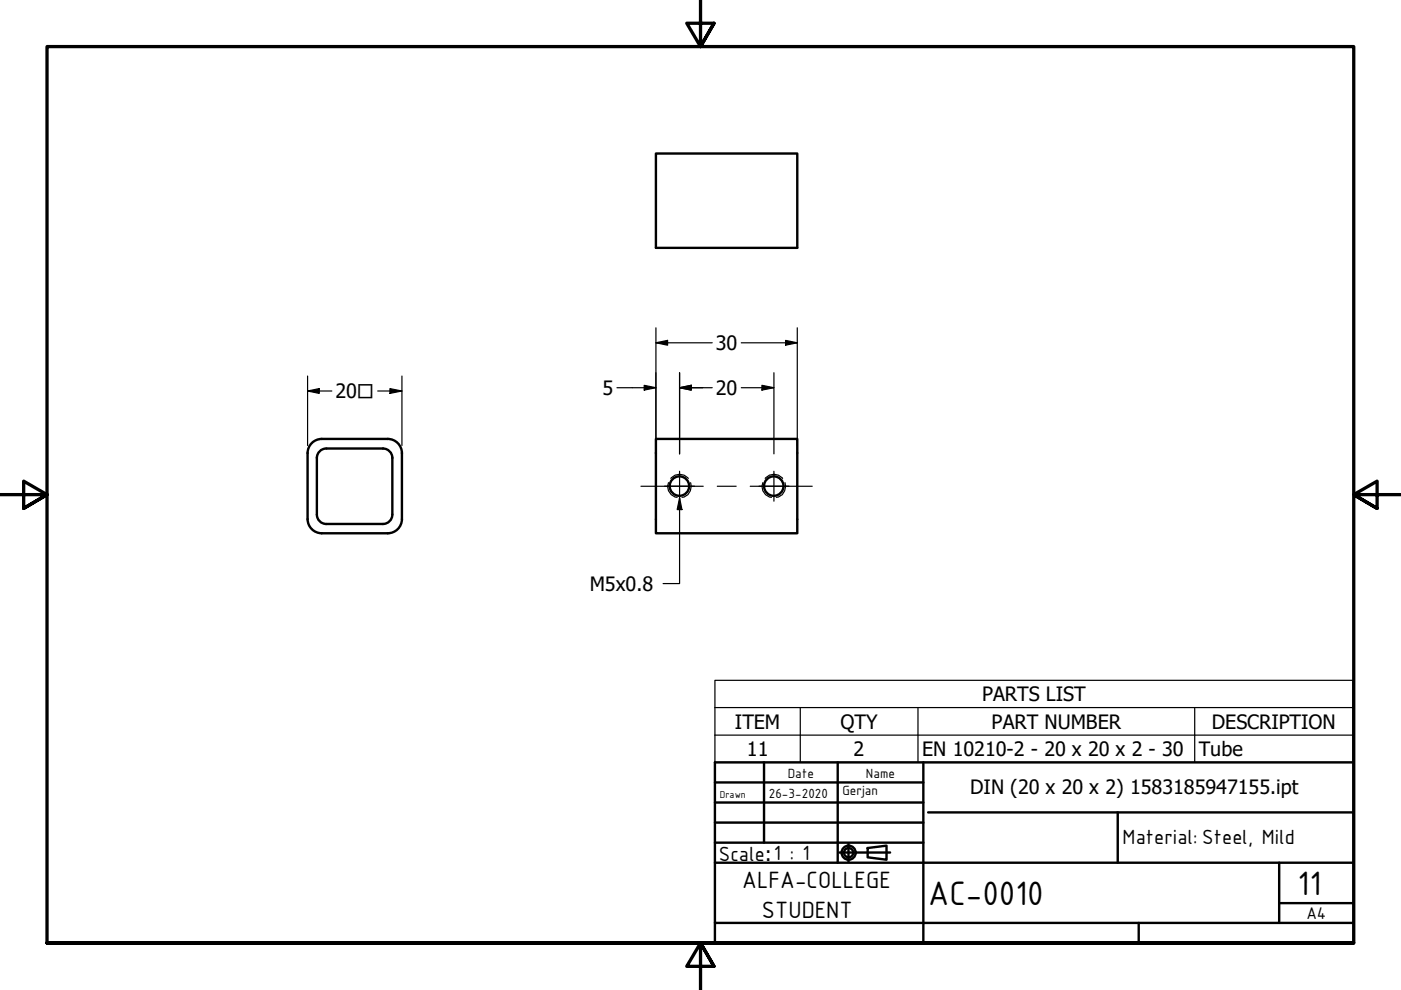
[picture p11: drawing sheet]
<svg xmlns="http://www.w3.org/2000/svg" width="297mm" height="210mm" viewBox="0 0 297 210" stroke-linecap="round" stroke-linejoin="round" font-family="sans-serif">
<!-- layer: Hidden Narrow (ANSI) -->
<path d="M141.7 102.3a2.27 2.27 0 0 0 1.9 3.1M142.2 101.4a2.35 2.35 0 0 1 3.7 0M146.4 102.3a2.37 2.37 0 0 1-1.8 3.1M161.7 102.3a2.27 2.27 0 0 0 1.9 3.1M162.2 101.4a2.35 2.35 0 0 1 3.7 0M166.4 102.3a2.37 2.37 0 0 1-1.8 3.1" fill="none" stroke="#000" stroke-width=".25"/>
<!-- layer: Visible (ANSI) -->
<g fill="none" stroke="#000" stroke-width=".51">
<path d="M139.1 32.5h29.9v20h-29.9zM65.2 96v14.1M65.2 96.1a3 3 0 0 1 3-3h14a3 3 0 0 1 3 3M67.2 97.1v12a2 2 0 0 0 2 2M69.2 95.1a2 2 0 0 0-2 2M69.2 95.1h12a2 2 0 0 1 2 2M83.2 97.1v12a2 2 0 0 1-2 2h-12M85.2 96v14.1M139.1 93.1h29.9v20h-29.9zM65.2 110a3 3 0 0 0 3 3.1h14a3 3 0 0 0 3-3.1"/>
<circle cx="144" cy="103.1" r="2.06"/>
<circle cx="164.1" cy="103.1" r="2.06"/>
</g>
<!-- layer: Symbol (ANSI) -->
<path d="M144.1 105.6l.5 2.4h-1zM144.1 105.6v18.1h-3.5M151.6 150v-5.8h135.2v5.8M151.6 150h135.2v5.9M151.6 150v11.6h135.2v-5.7M151.6 155.9h135.2M169.7 150v11.6M194.6 150v11.6M253.3 150v11.6" fill="none" stroke="#000" stroke-width=".25"/>
<!-- layer: Border (ISO) -->
<path d="M148.5 -.1v10l-2.9-5h5.8l-2.9 5 2.9-5M0 104.9h10l-5-2.9v5.8l5-2.9-5 2.9M297 104.9h-10l5-2.9v5.8l-5-2.9 5 2.9M10 199.9v-190h277v190h-277h277M151.4 204.9l-2.9-5 2.9 5h-5.8l2.9-5v10" fill="none" stroke="#000" stroke-width=".7"/>
<!-- layer: Title (ANSI) -->
<path d="M196.8 172.2h90.2M237 172.2v10.7" fill="none" stroke="#000" stroke-width=".51"/>
<!-- layer: Title (ISO) -->
<g fill="none" stroke="#000" stroke-width=".51">
<path d="M151.6 161.6h135.4v38.3h-135.4zM151.6 165.9h44.2M151.6 170.2h44.2M151.6 174.4h44.2M151.6 178.7h44.2M162 161.6v17.1M177.6 161.6v21.3M179.9 178.9v3.8M184 179.8l4-.5v3l-4-.5zM195.8 161.6v38.3M151.6 195.7h135.4M151.6 182.9h135.4"/>
<path d="M178 180.8h10.7M241.4 195.7v4.2M271.2 191.5h15.8M271.2 182.9v12.8"/>
<circle cx="179.9" cy="180.8" r="1.49"/>
<circle cx="179.9" cy="180.8" r=".98"/>
</g>
<!-- layer: Center Mark (ANSI) -->
<path d="M144.1 99.9v6.4M164.1 99.9v6.4M140.9 103.1h6.4M160.9 103.1h6.4" fill="none" stroke="#000" stroke-width=".25"/>
<!-- layer: Centerline (ANSI) -->
<path d="M135.9 103.1h13.2M152.1 103.1h4M159.1 103.1h13.1" fill="none" stroke="#000" stroke-width=".25"/>
<!-- layer: Dimension (ANSI) -->
<g fill="none" stroke="#000" stroke-width=".25">
<path d="M65.2 79.7v14.8M85.2 79.7v14.8M139.1 72.7l2.4-.5v1zM139.1 69.5v25M139.1 72.7h11.9M144.1 79v17.2M157.2 72.7h11.8M164.1 79v17.2M166.6 72.2l2.4 .5-2.4 .5zM169 69.5v25M65.2 82.9l2.5-.5v1zM65.2 82.9h5.2"/>
<path d="M80.1 82.9h5.1M82.7 82.4l2.5 .5-2.5 .5zM130.8 82.2h8.3M136.6 81.7l2.5 .5-2.5 .5zM144.1 82.2l2.5-.5v1zM144.1 82.2h6.9M157.2 82.2h6.9M161.5 81.7l2.6 .5-2.6 .5z"/>
</g>
<g fill="#000">
<path d="M139.1 72.7l2.4-.5v1z" fill-rule="evenodd"/>
<path d="M166.6 72.2l2.4 .5-2.4 .5z" fill-rule="evenodd"/>
<path d="M65.2 82.9l2.5-.5v1z" fill-rule="evenodd"/>
<path d="M82.7 82.4l2.5 .5-2.5 .5z" fill-rule="evenodd"/>
<path d="M136.6 81.7l2.5 .5-2.5 .5z" fill-rule="evenodd"/>
<path d="M144.1 82.2l2.5-.5v1z" fill-rule="evenodd"/>
<path d="M144.1 82.2l2.5-.5v1z" fill-rule="evenodd"/>
<path d="M161.5 81.7l2.6 .5-2.6 .5z" fill-rule="evenodd"/>
</g>
<!-- layer: Symbol (ANSI) -->
<path d="M144.1 105.6l.5 2.4h-1z" fill-rule="evenodd" fill="#000"/>
<g font-size="7.7">
<text x="196.8" y="191.8">AC-0010</text>
<text x="275.1" y="189.7">11</text>
</g>
<g font-size="5.4">
<text x="157.4" y="188.4">ALFA-COLLEGE</text>
<text x="161.5" y="194.6">STUDENT</text>
</g>
<g font-size="4.7">
<text x="238" y="179">Material: Steel, Mild</text>
<text x="152.4" y="182.5">Scale</text>
</g>
<g font-size="4.2">
<text x="151.8" y="74.2">30</text>
<text x="127.8" y="83.7">5</text>
<text x="151.8" y="83.7">20</text>
<text x="71.1" y="84.4">20□</text>
<text x="125" y="125.3">M5x0.8</text>
<text x="208.2" y="148.7">PARTS LIST</text>
<text x="155.8" y="154.5">ITEM</text>
<text x="178.2" y="154.5">QTY</text>
<text x="210.2" y="154.5">PART NUMBER</text>
<text x="256.9" y="154.5">DESCRIPTION</text>
<text x="158.4" y="160.3">11</text>
<text x="181" y="160.3">2</text>
<text x="195.5" y="160.3">EN 10210-2 - 20 x 20 x 2 - 30</text>
<text x="254.2" y="160.4">Tube</text>
<text x="205.7" y="168.4">DIN (20 x 20 x 2) 1583185947155.ipt</text>
<text x="162.2" y="182.5">:1 : 1</text>
</g>
<text font-size="3.9" x="277" y="194.9">A4</text>
<g font-size="3">
<text x="167" y="164.9">Date</text>
<text x="183.6" y="164.9">Name</text>
<text x="163" y="169.1">26-3-2020</text>
<text x="178.6" y="168.6">Gerjan</text>
</g>
<text font-size="2.3" x="152.6" y="169.1">Drawn</text>
</svg>
